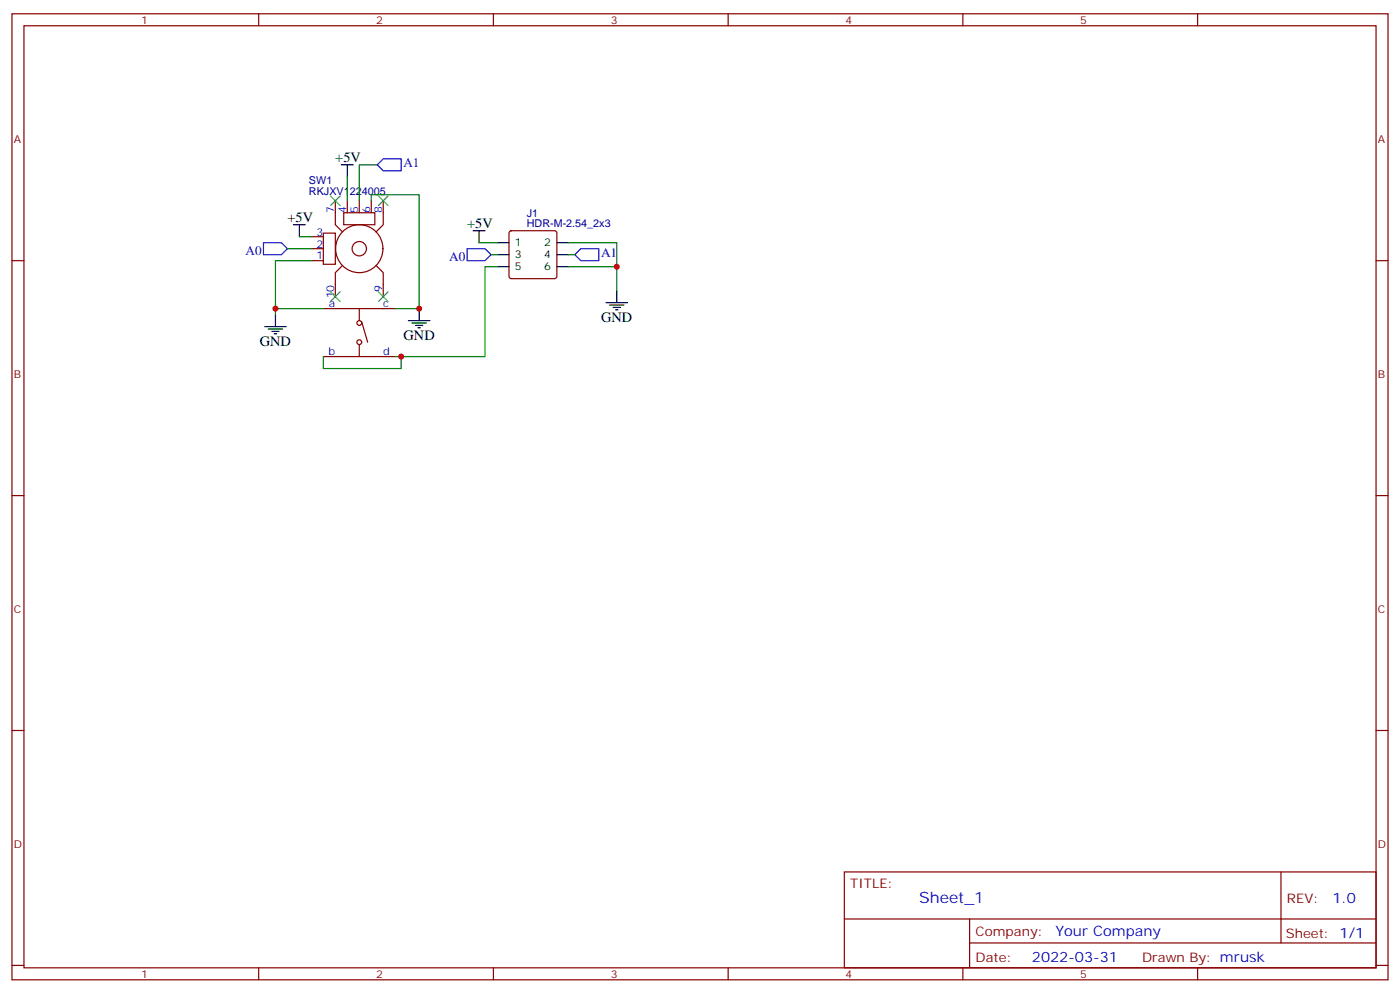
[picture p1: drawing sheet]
<svg xmlns="http://www.w3.org/2000/svg" width="412mm" height="292mm" viewBox="0 0 412 292" stroke-linecap="round" stroke-linejoin="round" font-family="sans-serif">
<g fill="none" stroke="#870000" stroke-width=".35">
<path d="M3.5 4.1h405.4v284.3h-405.4zM7.1 7.6h398.2v277.3h-398.2zM76.2 4.1v3.5M145.3 4.1v3.5M214.5 4.1v3.5M283.6 4.1v3.5M352.8 4.1v3.5M98.8 59.1v7l2.1 2.2M102.3 59.1v3.5M105.8 59.1v3.5M109.4 59.1v3.5M112.9 59.1v7l-2.1 2.2"/>
<path d="M3.5 76.7h3.6M91.7 76.7h3.5M91.7 73.2h3.5M91.7 69.7h3.5M95.2 68.6h3.6v9.2h-3.6zM100.9 78.1l-2.1 2.2v7M101.2 62.6h9.2v3.5h-9.2zM110.8 78.1l2.1 2.2v7M150.2 68.1l.4-.2h12.7l.5 .2 .2 .5v12.7l-.2 .5-.5 .2h-12.7l-.5-.2-.2-.5v-12.7zM405.3 76.7h3.6M95.2 90.8h21.2M105.8 90.8v3.6"/>
<path d="M106.5 94.7l1.8 6M95.2 105h21.2M105.8 101.4v3.6M3.5 145.9h3.6M405.3 145.9h3.6M3.5 215h3.6M405.3 215h3.6M248.7 256.6h156.6v28.3h-156.6zM377.3 256.7v20.8M248.7 270.5h156.5M285.6 277.5h119.6M285.6 270.5v14.1"/>
<path d="M3.5 284.2h3.6M76.2 284.9v3.5M145.3 284.9v3.5M214.5 284.9v3.5M283.6 284.9v3.5M352.8 284.9v3.5M405.3 284.2h3.6"/>
<circle cx="105.8" cy="73.2" r="7"/>
<circle cx="105.8" cy="73.2" r="2.12"/>
<circle cx="105.8" cy="95.1" r=".71"/>
<circle cx="105.8" cy="100.7" r=".71"/>
</g>
<g fill="none" stroke="#000" stroke-width=".35">
<path d="M100.5 48.5h3.6M102.3 48.5v3.5M86.4 66.1h3.6M88.2 66.1v3.6M139.3 67.9h3.6M141.1 67.9v3.5M146.4 71.4h3.5M146.4 75h3.5M146.4 78.5h3.5M164 71.4h3.6M164 75h3.6M164 78.5h3.6"/>
<path d="M78 96.1h6.3M79 96.8h4.3M80.1 97.5h2.1M80.8 98.2h.7M81.1 92.6v3.5M120.3 94.4h6.3M121.4 95.1h4.2M122.4 95.8h2.1M123.1 96.5h.7M123.5 90.8v3.6M178.5 89.1h6.4M179.6 89.8h4.2"/>
<path d="M180.6 90.5h2.1M181.3 91.2h.7M181.7 85.5v3.6"/>
</g>
<g fill="none" stroke="#008700" stroke-width=".35">
<path d="M102.3 52v7.1M109.4 59.1v-1.8h14.1v33.5h-7.1M111.1 48.5h-5.3v10.6M84.7 73.2h7M88.2 69.7h3.5M91.7 76.7h-10.6v15.9M141.1 71.4h5.3M144.6 75h1.8M146.4 78.5h-3.5v26.5h-26.5M167.6 71.4h14.1v14.1M167.6 75h1.7M167.6 78.5h14.1"/>
<path d="M81.1 90.8h14.1M95.2 105v3.5h23v-3.5"/>
</g>
<path d="M111.1 48.5l1.8-1.8h5.3v3.6h-5.3zM77.6 71.4h5.3l1.8 1.8-1.8 1.8h-5.3zM137.6 73.2h5.3l1.7 1.8-1.7 1.7h-5.3zM169.3 75l1.8-1.8h5.3v3.5h-5.3z" fill="none" stroke="#00f" stroke-width=".35"/>
<path d="M97.4 57.7l2.8 2.8M100.2 57.7l-2.8 2.8M111.5 57.7l2.8 2.8M114.3 57.7l-2.8 2.8M97.4 85.9l2.8 2.8M100.2 85.9l-2.8 2.8M111.5 85.9l2.8 2.8M114.3 85.9l-2.8 2.8" fill="none" stroke="#3c3" stroke-width=".35"/>
<g fill="#c00">
<circle cx="123.5" cy="90.8" r=".88"/>
<circle cx="181.7" cy="78.5" r=".88"/>
<circle cx="81.1" cy="90.8" r=".88"/>
<circle cx="118.2" cy="105" r=".88"/>
</g>
<text font-size="4.6" fill="#00f" x="270.8" y="265.7">Sheet_1</text>
<g font-size="4.2">
<text x="98.8" y="47.8">+5V</text>
<text x="84.7" y="65.4">+5V</text>
<text x="137.6" y="67.2">+5V</text>
<text x="177.1" y="94.7">GND</text>
<text x="76.6" y="101.8">GND</text>
<text x="118.9" y="100">GND</text>
</g>
<g font-size="4.2" fill="#00f">
<text x="392.5" y="265.9">1.0</text>
<text x="310.9" y="275.5">Your Company</text>
<text x="304" y="283.3">2022-03-31</text>
</g>
<g font-size="3.9" fill="#00f">
<text x="118.9" y="49.2">A1</text>
<text x="72.3" y="75">A0</text>
<text x="132.3" y="76.7">A0</text>
<text x="177.1" y="75.7">A1</text>
</g>
<g font-size="3.9" fill="#800">
<text x="250.5" y="261.2">TITLE:</text>
<text x="379.1" y="265.9">REV:</text>
<text x="287.4" y="275.4">Company:</text>
<text x="378.7" y="276">Sheet: 1/1</text>
<text x="287.4" y="283.1">Date:</text>
<text x="336.4" y="283.2">Drawn By: mrusk</text>
</g>
<g font-size="3.2" fill="#800">
<text x="41.6" y="7.1">1</text>
<text x="110.8" y="7.1">2</text>
<text x="179.9" y="7.1">3</text>
<text x="249.1" y="7.1">4</text>
<text x="318.2" y="7.1">5</text>
<text x="4.1" y="42.2">A</text>
<text x="405.9" y="42.2">A</text>
<text x="4.1" y="111.3">B</text>
<text x="405.9" y="111.3">B</text>
<text x="4.1" y="180.4">C</text>
<text x="405.9" y="180.4">C</text>
<text x="4.1" y="249.6">D</text>
<text x="405.9" y="249.6">D</text>
<text x="41.6" y="287.9">1</text>
<text x="110.8" y="287.9">2</text>
<text x="179.9" y="287.9">3</text>
<text x="249.1" y="287.9">4</text>
<text x="318.2" y="287.9">5</text>
</g>
<g font-size="3.2" fill="#000080">
<text x="91" y="57.3">RKJXV1224005</text>
<text x="91" y="54.3">SW1</text>
<text x="155.2" y="63.8">J1</text>
<text x="155.2" y="66.9">HDR-M-2.54_2x3</text>
</g>
<g font-size="3.2" fill="#00f">
<text x="98.4" y="62.6" transform="rotate(-90 98.4 62.6)">7</text>
<text x="102" y="62.6" transform="rotate(-90 102 62.6)">4</text>
<text x="105.5" y="62.6" transform="rotate(-90 105.5 62.6)">5</text>
<text x="109" y="62.6" transform="rotate(-90 109 62.6)">6</text>
<text x="112.5" y="62.6" transform="rotate(-90 112.5 62.6)">8</text>
<text x="93.2" y="69.3">3</text>
<text x="93.2" y="76.4">1</text>
<text x="93.2" y="72.8">2</text>
<text x="98.4" y="87.8" transform="rotate(-90 98.4 87.8)">10</text>
<text x="112.5" y="85.8" transform="rotate(-90 112.5 85.8)">9</text>
<text x="96.9" y="90.5">a</text>
<text x="112.9" y="90.5">c</text>
<text x="96.8" y="104.6">b</text>
<text x="112.9" y="104.6">d</text>
</g>
<g font-size="3.2">
<text x="151.7" y="72.5">1</text>
<text x="151.7" y="76">3</text>
<text x="160.3" y="72.5">2</text>
<text x="160.3" y="76">4</text>
<text x="151.7" y="79.6">5</text>
<text x="160.3" y="79.6">6</text>
</g>
</svg>
